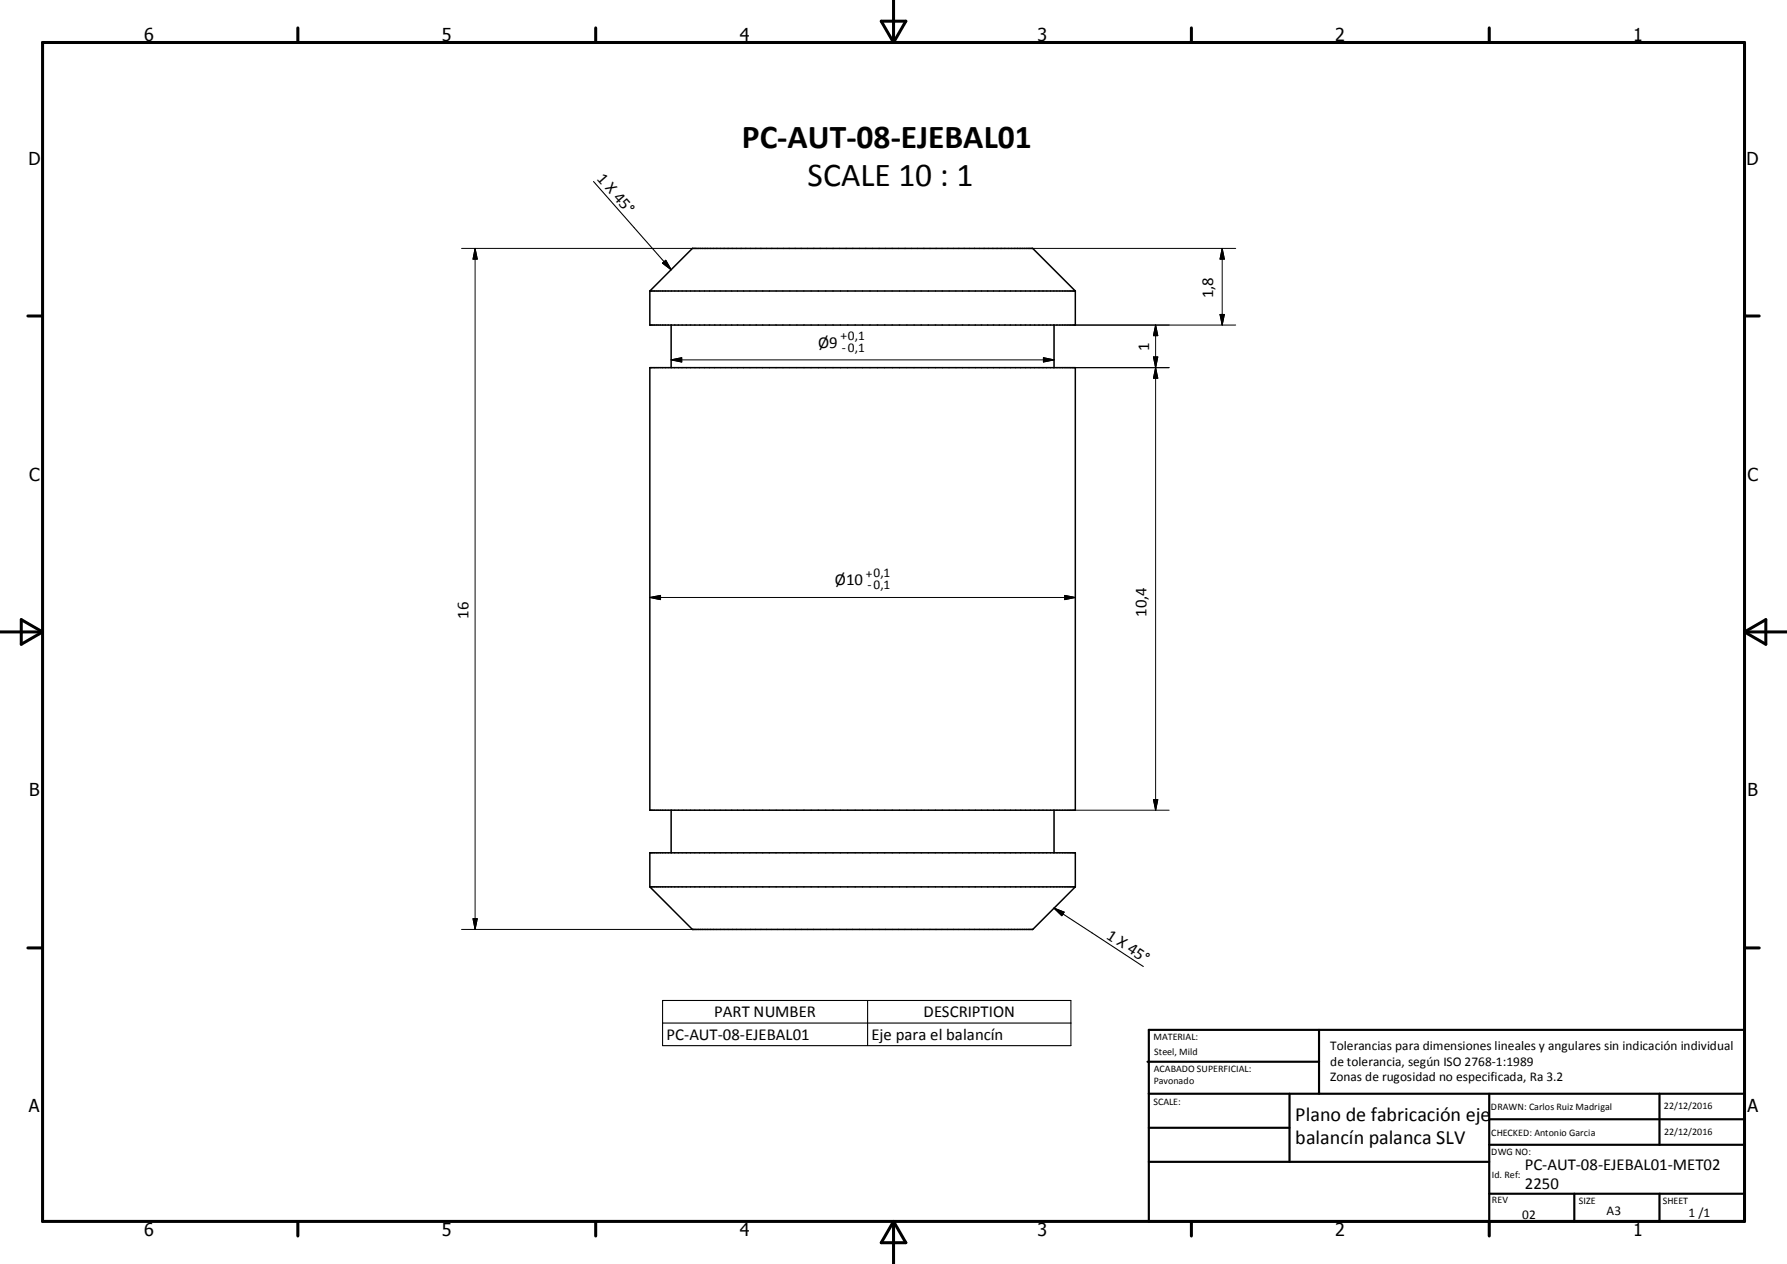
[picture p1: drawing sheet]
<svg xmlns="http://www.w3.org/2000/svg" width="420mm" height="297mm" viewBox="0 0 420 297" stroke-linecap="round" stroke-linejoin="round" font-family="sans-serif">
<path d="M152.7 68.4h100.1M152.7 68.4l10.1-10h79.9l10.1 10M152.7 68.4v8h100.1v-8M157.7 76.4v10M247.8 76.4v10M152.7 86.4h100.1v104h-100.1zM157.7 190.4v10M247.8 190.4v10M152.7 208.4h100.1M152.7 208.4l10.1 10h79.9l10.1-10M152.7 208.4v-8h100.1v8" fill="none" stroke="#000" stroke-width=".36"/>
<g fill="none" stroke="#000" stroke-width=".71">
<path d="M10 10h400v277h-400zM70 6.6v3.4M140 6.6v3.4M207.1 5h5.8l-2.9 5zM210 0v10M280 6.6v3.4M350 6.6v3.4M6.6 74.2h3.4M410 74.2h3.5M0 148.5h10M5 145.6l5 2.9-5 2.9zM410 148.5h10.1"/>
<path d="M410 148.5l5.1-2.9v5.8zM6.6 222.7h3.4M410 222.7h3.5M70 287v3.4M140 287v3.4M210 287v10M210 287l2.9 5h-5.8zM280 287v3.4M350 287v3.4"/>
</g>
<g fill="none" stroke="#000" stroke-width=".51">
<path d="M269.7 249.5h40.3M270 242h140v45h-140zM270 257h140M303.1 257v16M310 242v15M350 257v30M390.1 257v12M270 265h33.1M270 273h80M350 269h60M350 263h60M350 280.5h60"/>
<path d="M370 280.5v6.5M390.1 280.5v6.5"/>
</g>
<path d="M139.5 42.7l18.2 20.7M155.7 61.8l.8-.6 1.2 2.2zM247.8 213.4l20.9 13.7M247.8 213.4l2.3 .9-.5 .9zM155.7 235.1h96v10.6h-96zM203.9 235.1v10.6M155.7 240.4h96" fill="none" stroke="#000" stroke-width=".25"/>
<g fill="none" stroke="#000" stroke-width=".24">
<path d="M108.5 58.4h54.3M111.7 58.4v160M111.7 58.4l.5 2.5h-1zM242.7 58.4h47.7M287.3 58.4l.5 2.5h-1zM287.3 58.4v18M252.8 76.4h37.6M271.6 76.4v114M271.6 76.4l.5 2.5h-1zM286.8 73.9h1l-.5 2.5zM157.7 84.6h90.1M157.7 84.6l2.5-.5v1z"/>
<path d="M245.3 84.1l2.5 .5-2.5 .5zM252.8 86.4h22M271.1 83.9h1l-.5 2.5zM271.6 86.4l.5 2.5h-1zM250.3 139.9l2.5 .5-2.5 .5zM152.7 140.4h100.1M152.7 140.4l2.6-.5v1zM252.8 190.4h22M271.1 187.9h1l-.5 2.5zM108.5 218.4h54.3M111.2 215.9h1l-.5 2.5z"/>
</g>
<path d="M111.7 58.4l.5 2.5h-1zM271.6 76.4l.5 2.5h-1zM286.8 73.9h1l-.5 2.5zM287.3 58.4l.5 2.5h-1zM157.7 84.6l2.5-.5v1zM245.3 84.1l2.5 .5-2.5 .5zM271.1 83.9h1l-.5 2.5zM271.6 86.4l.5 2.5h-1zM152.7 140.4l2.6-.5v1zM250.3 139.9l2.5 .5-2.5 .5zM271.1 187.9h1l-.5 2.5zM111.2 215.9h1l-.5 2.5z" fill="#000" stroke="#000" stroke-width=".24"/>
<path d="M155.7 61.8l.8-.6 1.2 2.2zM247.8 213.4l2.3 .9-.5 .9z" fill="#000" stroke="#000" stroke-width=".25"/>
<g font-size="7.9">
<text x="174.3" y="34.7">PC-AUT-08-EJEBAL01</text>
<text x="189.8" y="43.7">SCALE 10 : 1</text>
</g>
<g font-size="4.7">
<text x="304.5" y="263.5">Plano de fabricación eje</text>
<text x="304.5" y="268.9">balancín palanca SLV</text>
</g>
<g font-size="4.2">
<text x="33.9" y="9.6">6</text>
<text x="103.9" y="9.6">5</text>
<text x="173.9" y="9.6">4</text>
<text x="243.8" y="9.6">3</text>
<text x="313.9" y="9.6">2</text>
<text x="383.9" y="9.6">1</text>
<text x="6.7" y="38.7">D</text>
<text x="410.5" y="38.7">D</text>
<text x="6.9" y="112.9">C</text>
<text x="410.7" y="112.9">C</text>
<text x="6.9" y="187.1">B</text>
<text x="410.7" y="187.1">B</text>
<text x="6.8" y="261.4">A</text>
<text x="410.7" y="261.4">A</text>
<text x="33.9" y="290.4">6</text>
<text x="103.9" y="290.4">5</text>
<text x="173.9" y="290.4">4</text>
<text x="243.8" y="290.4">3</text>
<text x="313.9" y="290.4">2</text>
<text x="383.9" y="290.4">1</text>
</g>
<g font-size="3.9">
<text x="140.1" y="42.2" transform="rotate(49 140.1 42.2)">1 X 45°</text>
<text x="285.2" y="70.1" transform="rotate(-90 285.2 70.1)">1,8</text>
<text x="192.3" y="81.7">Ø9</text>
<text x="270.1" y="82.4" transform="rotate(-90 270.1 82.4)">1</text>
<text x="196.3" y="137.5">Ø10</text>
<text x="110.2" y="145.4" transform="rotate(-90 110.2 145.4)">16</text>
<text x="269.5" y="144.9" transform="rotate(-90 269.5 144.9)">10,4</text>
<text x="259.8" y="220.3" transform="rotate(33 259.8 220.3)">1 X 45°</text>
<text x="167.9" y="239">PART NUMBER</text>
<text x="217.1" y="239">DESCRIPTION</text>
<text x="156.6" y="244.3">PC-AUT-08-EJEBAL01</text>
<text x="204.8" y="244.3">Eje para el balancín</text>
<text x="358.4" y="274.9">PC-AUT-08-EJEBAL01-MET02</text>
<text x="358.4" y="279.4">2250</text>
</g>
<g font-size="3.1">
<text x="197.5" y="79.9">+0,1</text>
<text x="197.9" y="82.6">-0,1</text>
<text x="203.5" y="135.8">+0,1</text>
<text x="203.9" y="138.4">-0,1</text>
<text x="312.7" y="246.8">Tolerancias para dimensiones lineales y angulares sin indicación individual</text>
<text x="312.7" y="250.4">de tolerancia, según ISO 2768-1:1989</text>
<text x="312.7" y="254">Zonas de rugosidad no especificada, Ra 3.2</text>
<text x="357.8" y="286.5">02</text>
<text x="377.6" y="285.6">A3</text>
<text x="396.9" y="285.9">1 /1</text>
</g>
<g font-size="2.4">
<text x="271.1" y="244.4">MATERIAL:</text>
<text x="271.2" y="252">ACABADO SUPERFICIAL:</text>
<text x="271.3" y="248">Steel, Mild</text>
<text x="271.2" y="254.7">Pavonado</text>
<text x="271.1" y="259.7">SCALE:</text>
<text x="350.4" y="260.8">DRAWN: Carlos Ruiz Madrigal</text>
<text x="391.1" y="260.6">22/12/2016</text>
<text x="350.5" y="267">CHECKED: Antonio Garcia</text>
<text x="391.2" y="266.7">22/12/2016</text>
<text x="350.5" y="271.4">DWG NO:</text>
<text x="350.7" y="276.9">Id. Ref:</text>
<text x="350.7" y="282.8">REV</text>
<text x="371.1" y="282.9">SIZE</text>
<text x="390.8" y="283">SHEET</text>
</g>
</svg>
